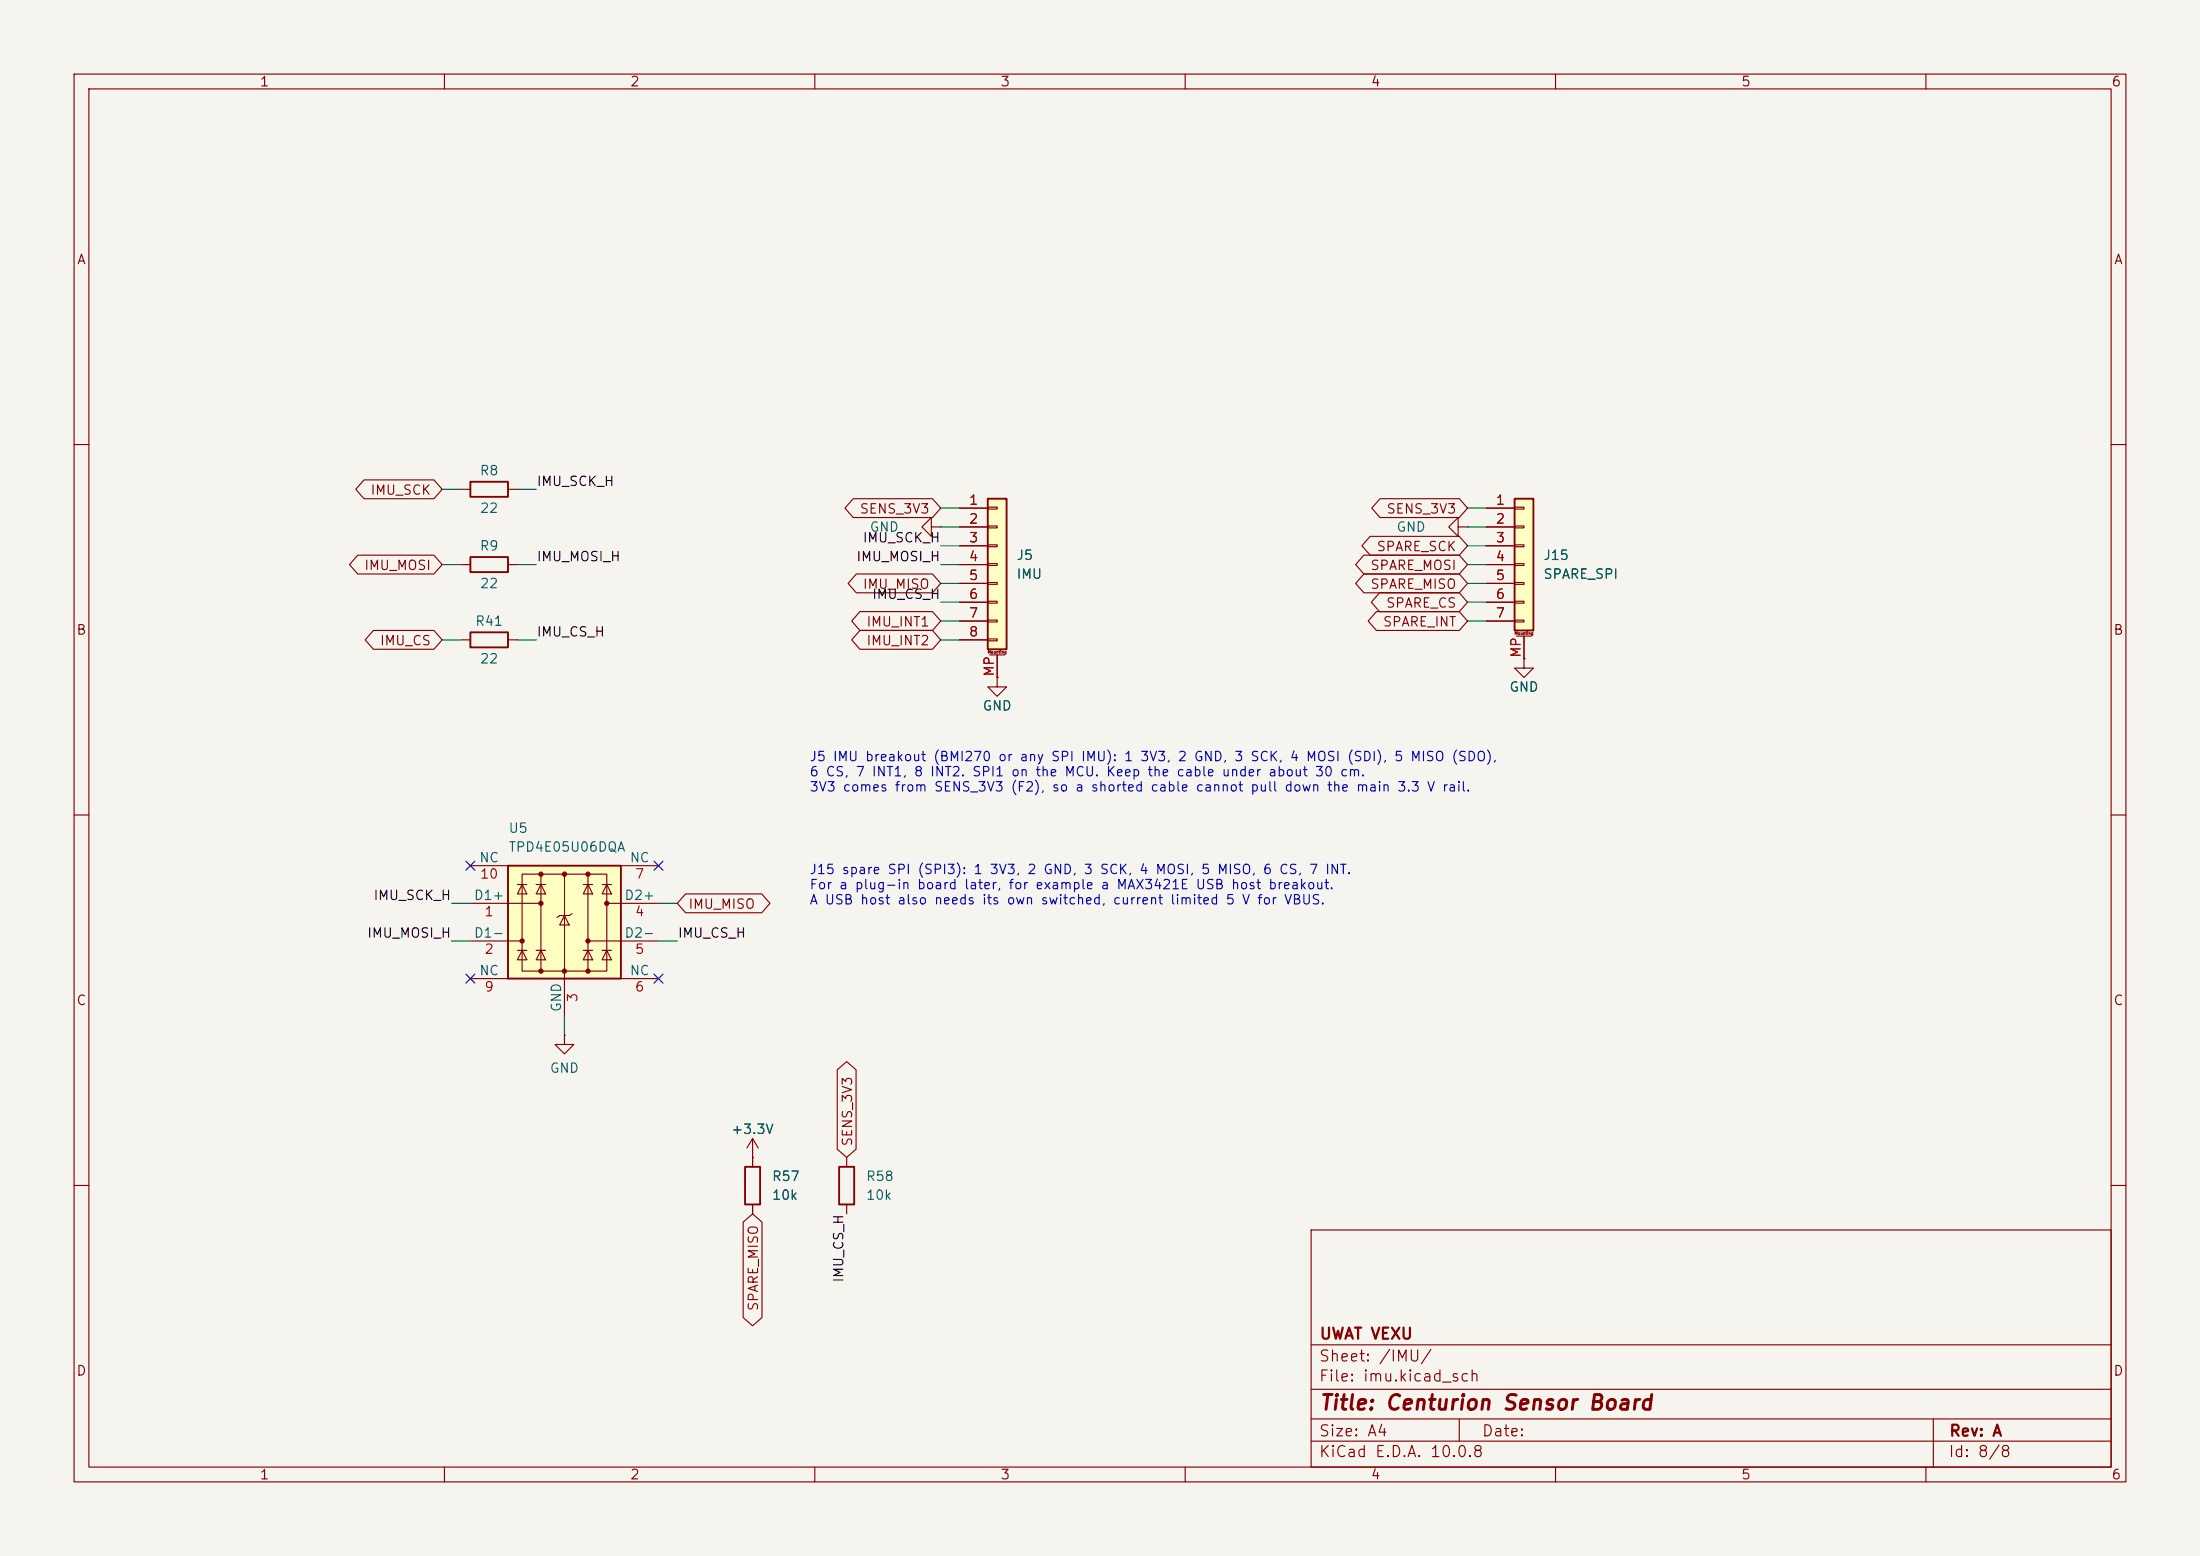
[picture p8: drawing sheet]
(kicad_sch
 (version 20260306)
 (generator "eeschema")
 (generator_version "10.0")
 (paper "A4")
 (title_block
  (title "Centurion Sensor Board")
  (rev "A")
  (company "UWAT VEXU"))
 (lib_symbols
  (symbol "Device:R"
  (pin_numbers (hide yes))
  (pin_names
   (offset 0))
  (exclude_from_sim no)
  (in_bom yes)
  (on_board yes)
  (in_pos_files yes)
  (duplicate_pin_numbers_are_jumpers no)
  (property "Reference" "R" (at 2.032 0 90) (show_name no) (do_not_autoplace no) (effects (font (size 1.27 1.27))))
  (property "Value" "R" (at 0 0 90) (show_name no) (do_not_autoplace no) (effects (font (size 1.27 1.27))))
  (property "Footprint" "" (at -1.778 0 90) (show_name no) (do_not_autoplace no) (hide yes) (effects (font (size 1.27 1.27))))
  (property "Datasheet" "" (at 0 0 0) (show_name no) (do_not_autoplace no) (hide yes) (effects (font (size 1.27 1.27))))
  (property "Description" "Resistor" (at 0 0 0) (show_name no) (do_not_autoplace no) (hide yes) (effects (font (size 1.27 1.27))))
  (symbol "R_0_1"
   (rectangle (start -1.016 -2.54) (end 1.016 2.54) (stroke (width 0.254) (type default)) (fill (type none))))
  (symbol "R_1_1"
   (pin passive line (at 0 3.81 270) (length 1.27) (name "" (effects (font (size 1.27 1.27)))) (number "1" (effects (font (size 1.27 1.27)))))
   (pin passive line (at 0 -3.81 90) (length 1.27) (name "" (effects (font (size 1.27 1.27)))) (number "2" (effects (font (size 1.27 1.27))))))
  (embedded_fonts no))
  (symbol "Power_Protection:TPD4E05U06DQA"
  (pin_names
   (offset 0))
  (exclude_from_sim no)
  (in_bom yes)
  (on_board yes)
  (in_pos_files yes)
  (duplicate_pin_numbers_are_jumpers no)
  (property "Reference" "U" (at -0.635 8.89 0) (show_name no) (do_not_autoplace no) (effects (font (size 1.27 1.27))))
  (property "Value" "TPD4E05U06DQA" (at 8.89 -10.16 0) (show_name no) (do_not_autoplace no) (effects (font (size 1.27 1.27))))
  (property "Footprint" "Package_SON:USON-10_2.5x1.0mm_P0.5mm" (at -24.13 -10.16 0) (show_name no) (do_not_autoplace no) (hide yes) (effects (font (size 1.27 1.27))))
  (property "Datasheet" "https://www.ti.com/lit/ds/symlink/tpd4e05u06.pdf" (at 0 0 0) (show_name no) (do_not_autoplace no) (hide yes) (effects (font (size 1.27 1.27))))
  (property "Description" "4-Channel ESD Protection for Super-Speed USB 3.0 Interface, USON-10" (at 0 0 0) (show_name no) (do_not_autoplace no) (hide yes) (effects (font (size 1.27 1.27))))
  (symbol "TPD4E05U06DQA_0_0"
   (rectangle (start -5.715 6.477) (end 5.715 -6.604) (stroke (width 0) (type default)) (fill (type none)))
   (polyline (pts (xy -3.175 -6.604) (xy -3.175 6.477)) (stroke (width 0) (type default)) (fill (type none)))
   (polyline (pts (xy 0 6.477) (xy 0 -6.604)) (stroke (width 0) (type default)) (fill (type none)))
   (polyline (pts (xy 3.175 6.477) (xy 3.175 -6.604)) (stroke (width 0) (type default)) (fill (type none))))
  (symbol "TPD4E05U06DQA_0_1"
   (polyline (pts (xy -7.747 2.54) (xy -3.175 2.54)) (stroke (width 0) (type default)) (fill (type none)))
   (rectangle (start -7.62 7.62) (end 7.62 -7.62) (stroke (width 0.254) (type default)) (fill (type background)))
   (polyline (pts (xy -7.62 -2.54) (xy -5.715 -2.54)) (stroke (width 0) (type default)) (fill (type none)))
   (circle (center -5.715 -2.54) (radius 0.2794) (stroke (width 0) (type default)) (fill (type outline)))
   (polyline (pts (xy -5.08 5.08) (xy -6.35 5.08)) (stroke (width 0) (type default)) (fill (type none)))
   (polyline (pts (xy -5.08 3.81) (xy -6.35 3.81) (xy -5.715 5.08) (xy -5.08 3.81)) (stroke (width 0) (type default)) (fill (type none)))
   (polyline (pts (xy -5.08 -3.81) (xy -6.35 -3.81)) (stroke (width 0) (type default)) (fill (type none)))
   (polyline (pts (xy -5.08 -5.08) (xy -6.35 -5.08) (xy -5.715 -3.81) (xy -5.08 -5.08)) (stroke (width 0) (type default)) (fill (type none)))
   (circle (center -3.175 6.477) (radius 0.2794) (stroke (width 0) (type default)) (fill (type outline)))
   (circle (center -3.175 2.54) (radius 0.2794) (stroke (width 0) (type default)) (fill (type outline)))
   (circle (center -3.175 -6.604) (radius 0.2794) (stroke (width 0) (type default)) (fill (type outline)))
   (polyline (pts (xy -2.54 5.08) (xy -3.81 5.08)) (stroke (width 0) (type default)) (fill (type none)))
   (polyline (pts (xy -2.54 3.81) (xy -3.81 3.81) (xy -3.175 5.08) (xy -2.54 3.81)) (stroke (width 0) (type default)) (fill (type none)))
   (polyline (pts (xy -2.54 -3.81) (xy -3.81 -3.81)) (stroke (width 0) (type default)) (fill (type none)))
   (polyline (pts (xy -2.54 -5.08) (xy -3.81 -5.08) (xy -3.175 -3.81) (xy -2.54 -5.08)) (stroke (width 0) (type default)) (fill (type none)))
   (polyline (pts (xy -0.635 0.889) (xy -1.016 0.635)) (stroke (width 0) (type default)) (fill (type none)))
   (circle (center 0 6.477) (radius 0.2794) (stroke (width 0) (type default)) (fill (type outline)))
   (polyline (pts (xy 0 -6.604) (xy 0 -7.62)) (stroke (width 0) (type default)) (fill (type none)))
   (circle (center 0 -6.604) (radius 0.2794) (stroke (width 0) (type default)) (fill (type outline)))
   (polyline (pts (xy 0.635 0.889) (xy -0.635 0.889)) (stroke (width 0) (type default)) (fill (type none)))
   (polyline (pts (xy 0.635 0.889) (xy 1.016 1.143)) (stroke (width 0) (type default)) (fill (type none)))
   (polyline (pts (xy 0.635 -0.381) (xy -0.635 -0.381) (xy 0 0.889) (xy 0.635 -0.381)) (stroke (width 0) (type default)) (fill (type none)))
   (circle (center 3.175 6.477) (radius 0.2794) (stroke (width 0) (type default)) (fill (type outline)))
   (circle (center 3.175 -2.54) (radius 0.2794) (stroke (width 0) (type default)) (fill (type outline)))
   (circle (center 3.175 -6.604) (radius 0.2794) (stroke (width 0) (type default)) (fill (type outline)))
   (polyline (pts (xy 3.81 5.08) (xy 2.54 5.08)) (stroke (width 0) (type default)) (fill (type none)))
   (polyline (pts (xy 3.81 3.81) (xy 2.54 3.81) (xy 3.175 5.08) (xy 3.81 3.81)) (stroke (width 0) (type default)) (fill (type none)))
   (polyline (pts (xy 3.81 -3.81) (xy 2.54 -3.81)) (stroke (width 0) (type default)) (fill (type none)))
   (polyline (pts (xy 3.81 -5.08) (xy 2.54 -5.08) (xy 3.175 -3.81) (xy 3.81 -5.08)) (stroke (width 0) (type default)) (fill (type none)))
   (circle (center 5.715 2.54) (radius 0.2794) (stroke (width 0) (type default)) (fill (type outline)))
   (polyline (pts (xy 6.35 5.08) (xy 5.08 5.08)) (stroke (width 0) (type default)) (fill (type none)))
   (polyline (pts (xy 6.35 3.81) (xy 5.08 3.81) (xy 5.715 5.08) (xy 6.35 3.81)) (stroke (width 0) (type default)) (fill (type none)))
   (polyline (pts (xy 6.35 -3.81) (xy 5.08 -3.81)) (stroke (width 0) (type default)) (fill (type none)))
   (polyline (pts (xy 6.35 -5.08) (xy 5.08 -5.08) (xy 5.715 -3.81) (xy 6.35 -5.08)) (stroke (width 0) (type default)) (fill (type none)))
   (polyline (pts (xy 7.62 2.54) (xy 5.715 2.54)) (stroke (width 0) (type default)) (fill (type none)))
   (polyline (pts (xy 7.62 -2.54) (xy 3.175 -2.54)) (stroke (width 0) (type default)) (fill (type none))))
  (symbol "TPD4E05U06DQA_1_1"
   (pin passive line (at -12.7 2.54 0) (length 5.08) (name "D1+" (effects (font (size 1.27 1.27)))) (number "1" (effects (font (size 1.27 1.27)))))
   (pin passive line (at -12.7 -2.54 0) (length 5.08) (name "D1-" (effects (font (size 1.27 1.27)))) (number "2" (effects (font (size 1.27 1.27)))))
   (pin power_in line (at 0 -12.7 90) (length 5.08) (name "GND" (effects (font (size 1.27 1.27)))) (number "3" (effects (font (size 1.27 1.27)))))
   (pin passive line (at 12.7 2.54 180) (length 5.08) (name "D2+" (effects (font (size 1.27 1.27)))) (number "4" (effects (font (size 1.27 1.27)))))
   (pin passive line (at 12.7 -2.54 180) (length 5.08) (name "D2-" (effects (font (size 1.27 1.27)))) (number "5" (effects (font (size 1.27 1.27)))))
   (pin free line (at 12.7 -7.62 180) (length 5.08) (name "NC" (effects (font (size 1.27 1.27)))) (number "6" (effects (font (size 1.27 1.27)))))
   (pin free line (at 12.7 7.62 180) (length 5.08) (name "NC" (effects (font (size 1.27 1.27)))) (number "7" (effects (font (size 1.27 1.27)))))
   (pin passive line (at 0 -12.7 90) (length 5.08) (hide yes) (name "GND" (effects (font (size 1.27 1.27)))) (number "8" (effects (font (size 1.27 1.27)))))
   (pin free line (at -12.7 -7.62 0) (length 5.08) (name "NC" (effects (font (size 1.27 1.27)))) (number "9" (effects (font (size 1.27 1.27)))))
   (pin free line (at -12.7 7.62 0) (length 5.08) (name "NC" (effects (font (size 1.27 1.27)))) (number "10" (effects (font (size 1.27 1.27))))))
  (embedded_fonts no))
  (symbol "power:GND"
  (power global)
  (pin_numbers (hide yes))
  (pin_names
   (offset 0) (hide yes))
  (exclude_from_sim no)
  (in_bom yes)
  (on_board yes)
  (in_pos_files yes)
  (duplicate_pin_numbers_are_jumpers no)
  (property "Reference" "#PWR" (at 0 -6.35 0) (show_name no) (do_not_autoplace no) (hide yes) (effects (font (size 1.27 1.27))))
  (property "Value" "GND" (at 0 -3.81 0) (show_name no) (do_not_autoplace no) (effects (font (size 1.27 1.27))))
  (property "Footprint" "" (at 0 0 0) (show_name no) (do_not_autoplace no) (hide yes) (effects (font (size 1.27 1.27))))
  (property "Datasheet" "" (at 0 0 0) (show_name no) (do_not_autoplace no) (hide yes) (effects (font (size 1.27 1.27))))
  (property "Description" "Power symbol creates a global label with name \"GND\" , ground" (at 0 0 0) (show_name no) (do_not_autoplace no) (hide yes) (effects (font (size 1.27 1.27))))
  (symbol "GND_0_1"
   (polyline (pts (xy 0 0) (xy 0 -1.27) (xy 1.27 -1.27) (xy 0 -2.54) (xy -1.27 -1.27) (xy 0 -1.27)) (stroke (width 0) (type default)) (fill (type none))))
  (symbol "GND_1_1"
   (pin power_in line (at 0 0 270) (length 0) (name "" (effects (font (size 1.27 1.27)))) (number "1" (effects (font (size 1.27 1.27))))))
  (embedded_fonts no))
  (symbol "Connector_Generic:Conn_01x08"
  (pin_names
   (offset 1.016) (hide yes))
  (exclude_from_sim no)
  (in_bom yes)
  (on_board yes)
  (in_pos_files yes)
  (duplicate_pin_numbers_are_jumpers no)
  (property "Reference" "J" (at 0 10.16 0) (show_name no) (do_not_autoplace no) (effects (font (size 1.27 1.27))))
  (property "Value" "Conn_01x08" (at 0 -12.7 0) (show_name no) (do_not_autoplace no) (effects (font (size 1.27 1.27))))
  (property "Footprint" "" (at 0 0 0) (show_name no) (do_not_autoplace no) (hide yes) (effects (font (size 1.27 1.27))))
  (property "Datasheet" "" (at 0 0 0) (show_name no) (do_not_autoplace no) (hide yes) (effects (font (size 1.27 1.27))))
  (property "Description" "Generic connector, single row, 01x08, script generated (kicad-library-utils/schlib/autogen/connector/)" (at 0 0 0) (show_name no) (do_not_autoplace no) (hide yes) (effects (font (size 1.27 1.27))))
  (symbol "Conn_01x08_1_1"
   (rectangle (start -1.27 8.89) (end 1.27 -11.43) (stroke (width 0.254) (type default)) (fill (type background)))
   (rectangle (start -1.27 7.747) (end 0 7.493) (stroke (width 0.1524) (type default)) (fill (type none)))
   (rectangle (start -1.27 5.207) (end 0 4.953) (stroke (width 0.1524) (type default)) (fill (type none)))
   (rectangle (start -1.27 2.667) (end 0 2.413) (stroke (width 0.1524) (type default)) (fill (type none)))
   (rectangle (start -1.27 0.127) (end 0 -0.127) (stroke (width 0.1524) (type default)) (fill (type none)))
   (rectangle (start -1.27 -2.413) (end 0 -2.667) (stroke (width 0.1524) (type default)) (fill (type none)))
   (rectangle (start -1.27 -4.953) (end 0 -5.207) (stroke (width 0.1524) (type default)) (fill (type none)))
   (rectangle (start -1.27 -7.493) (end 0 -7.747) (stroke (width 0.1524) (type default)) (fill (type none)))
   (rectangle (start -1.27 -10.033) (end 0 -10.287) (stroke (width 0.1524) (type default)) (fill (type none)))
   (pin passive line (at -5.08 7.62 0) (length 3.81) (name "Pin_1" (effects (font (size 1.27 1.27)))) (number "1" (effects (font (size 1.27 1.27)))))
   (pin passive line (at -5.08 5.08 0) (length 3.81) (name "Pin_2" (effects (font (size 1.27 1.27)))) (number "2" (effects (font (size 1.27 1.27)))))
   (pin passive line (at -5.08 2.54 0) (length 3.81) (name "Pin_3" (effects (font (size 1.27 1.27)))) (number "3" (effects (font (size 1.27 1.27)))))
   (pin passive line (at -5.08 0 0) (length 3.81) (name "Pin_4" (effects (font (size 1.27 1.27)))) (number "4" (effects (font (size 1.27 1.27)))))
   (pin passive line (at -5.08 -2.54 0) (length 3.81) (name "Pin_5" (effects (font (size 1.27 1.27)))) (number "5" (effects (font (size 1.27 1.27)))))
   (pin passive line (at -5.08 -5.08 0) (length 3.81) (name "Pin_6" (effects (font (size 1.27 1.27)))) (number "6" (effects (font (size 1.27 1.27)))))
   (pin passive line (at -5.08 -7.62 0) (length 3.81) (name "Pin_7" (effects (font (size 1.27 1.27)))) (number "7" (effects (font (size 1.27 1.27)))))
   (pin passive line (at -5.08 -10.16 0) (length 3.81) (name "Pin_8" (effects (font (size 1.27 1.27)))) (number "8" (effects (font (size 1.27 1.27))))))
  (embedded_fonts no))
  (symbol "Connector_Generic:Conn_01x07"
  (pin_names
   (offset 1.016) (hide yes))
  (exclude_from_sim no)
  (in_bom yes)
  (on_board yes)
  (in_pos_files yes)
  (duplicate_pin_numbers_are_jumpers no)
  (property "Reference" "J" (at 0 10.16 0) (show_name no) (do_not_autoplace no) (effects (font (size 1.27 1.27))))
  (property "Value" "Conn_01x07" (at 0 -10.16 0) (show_name no) (do_not_autoplace no) (effects (font (size 1.27 1.27))))
  (property "Footprint" "" (at 0 0 0) (show_name no) (do_not_autoplace no) (hide yes) (effects (font (size 1.27 1.27))))
  (property "Datasheet" "" (at 0 0 0) (show_name no) (do_not_autoplace no) (hide yes) (effects (font (size 1.27 1.27))))
  (property "Description" "Generic connector, single row, 01x07, script generated (kicad-library-utils/schlib/autogen/connector/)" (at 0 0 0) (show_name no) (do_not_autoplace no) (hide yes) (effects (font (size 1.27 1.27))))
  (symbol "Conn_01x07_1_1"
   (rectangle (start -1.27 8.89) (end 1.27 -8.89) (stroke (width 0.254) (type default)) (fill (type background)))
   (rectangle (start -1.27 7.747) (end 0 7.493) (stroke (width 0.1524) (type default)) (fill (type none)))
   (rectangle (start -1.27 5.207) (end 0 4.953) (stroke (width 0.1524) (type default)) (fill (type none)))
   (rectangle (start -1.27 2.667) (end 0 2.413) (stroke (width 0.1524) (type default)) (fill (type none)))
   (rectangle (start -1.27 0.127) (end 0 -0.127) (stroke (width 0.1524) (type default)) (fill (type none)))
   (rectangle (start -1.27 -2.413) (end 0 -2.667) (stroke (width 0.1524) (type default)) (fill (type none)))
   (rectangle (start -1.27 -4.953) (end 0 -5.207) (stroke (width 0.1524) (type default)) (fill (type none)))
   (rectangle (start -1.27 -7.493) (end 0 -7.747) (stroke (width 0.1524) (type default)) (fill (type none)))
   (pin passive line (at -5.08 7.62 0) (length 3.81) (name "Pin_1" (effects (font (size 1.27 1.27)))) (number "1" (effects (font (size 1.27 1.27)))))
   (pin passive line (at -5.08 5.08 0) (length 3.81) (name "Pin_2" (effects (font (size 1.27 1.27)))) (number "2" (effects (font (size 1.27 1.27)))))
   (pin passive line (at -5.08 2.54 0) (length 3.81) (name "Pin_3" (effects (font (size 1.27 1.27)))) (number "3" (effects (font (size 1.27 1.27)))))
   (pin passive line (at -5.08 0 0) (length 3.81) (name "Pin_4" (effects (font (size 1.27 1.27)))) (number "4" (effects (font (size 1.27 1.27)))))
   (pin passive line (at -5.08 -2.54 0) (length 3.81) (name "Pin_5" (effects (font (size 1.27 1.27)))) (number "5" (effects (font (size 1.27 1.27)))))
   (pin passive line (at -5.08 -5.08 0) (length 3.81) (name "Pin_6" (effects (font (size 1.27 1.27)))) (number "6" (effects (font (size 1.27 1.27)))))
   (pin passive line (at -5.08 -7.62 0) (length 3.81) (name "Pin_7" (effects (font (size 1.27 1.27)))) (number "7" (effects (font (size 1.27 1.27))))))
  (embedded_fonts no))
  (symbol "Connector_Generic_MountingPin:Conn_01x08_MountingPin"
  (pin_names
   (offset 1.016) (hide yes))
  (exclude_from_sim no)
  (in_bom yes)
  (on_board yes)
  (in_pos_files yes)
  (duplicate_pin_numbers_are_jumpers no)
  (property "Reference" "J" (at 0 10.16 0) (show_name no) (do_not_autoplace no) (effects (font (size 1.27 1.27))))
  (property "Value" "Conn_01x08_MountingPin" (at 1.27 -12.7 0) (show_name no) (do_not_autoplace no) (effects (font (size 1.27 1.27)) (justify left)))
  (property "Footprint" "" (at 0 0 0) (show_name no) (do_not_autoplace no) (hide yes) (effects (font (size 1.27 1.27))))
  (property "Datasheet" "" (at 0 0 0) (show_name no) (do_not_autoplace no) (hide yes) (effects (font (size 1.27 1.27))))
  (property "Description" "Generic connectable mounting pin connector, single row, 01x08, script generated (kicad-library-utils/schlib/autogen/connector/)" (at 0 0 0) (show_name no) (do_not_autoplace no) (hide yes) (effects (font (size 1.27 1.27))))
  (symbol "Conn_01x08_MountingPin_1_1"
   (rectangle (start -1.27 8.89) (end 1.27 -11.43) (stroke (width 0.254) (type default)) (fill (type background)))
   (rectangle (start -1.27 7.747) (end 0 7.493) (stroke (width 0.1524) (type default)) (fill (type none)))
   (rectangle (start -1.27 5.207) (end 0 4.953) (stroke (width 0.1524) (type default)) (fill (type none)))
   (rectangle (start -1.27 2.667) (end 0 2.413) (stroke (width 0.1524) (type default)) (fill (type none)))
   (rectangle (start -1.27 0.127) (end 0 -0.127) (stroke (width 0.1524) (type default)) (fill (type none)))
   (rectangle (start -1.27 -2.413) (end 0 -2.667) (stroke (width 0.1524) (type default)) (fill (type none)))
   (rectangle (start -1.27 -4.953) (end 0 -5.207) (stroke (width 0.1524) (type default)) (fill (type none)))
   (rectangle (start -1.27 -7.493) (end 0 -7.747) (stroke (width 0.1524) (type default)) (fill (type none)))
   (rectangle (start -1.27 -10.033) (end 0 -10.287) (stroke (width 0.1524) (type default)) (fill (type none)))
   (polyline (pts (xy -1.016 -12.192) (xy 1.016 -12.192)) (stroke (width 0.1524) (type default)) (fill (type none)))
   (text "Mounting" (at 0 -11.811 0) (effects (font (size 0.381 0.381))))
   (pin passive line (at -5.08 7.62 0) (length 3.81) (name "Pin_1" (effects (font (size 1.27 1.27)))) (number "1" (effects (font (size 1.27 1.27)))))
   (pin passive line (at -5.08 5.08 0) (length 3.81) (name "Pin_2" (effects (font (size 1.27 1.27)))) (number "2" (effects (font (size 1.27 1.27)))))
   (pin passive line (at -5.08 2.54 0) (length 3.81) (name "Pin_3" (effects (font (size 1.27 1.27)))) (number "3" (effects (font (size 1.27 1.27)))))
   (pin passive line (at -5.08 0 0) (length 3.81) (name "Pin_4" (effects (font (size 1.27 1.27)))) (number "4" (effects (font (size 1.27 1.27)))))
   (pin passive line (at -5.08 -2.54 0) (length 3.81) (name "Pin_5" (effects (font (size 1.27 1.27)))) (number "5" (effects (font (size 1.27 1.27)))))
   (pin passive line (at -5.08 -5.08 0) (length 3.81) (name "Pin_6" (effects (font (size 1.27 1.27)))) (number "6" (effects (font (size 1.27 1.27)))))
   (pin passive line (at -5.08 -7.62 0) (length 3.81) (name "Pin_7" (effects (font (size 1.27 1.27)))) (number "7" (effects (font (size 1.27 1.27)))))
   (pin passive line (at -5.08 -10.16 0) (length 3.81) (name "Pin_8" (effects (font (size 1.27 1.27)))) (number "8" (effects (font (size 1.27 1.27)))))
   (pin passive line (at 0 -15.24 90) (length 3.048) (name "MountPin" (effects (font (size 1.27 1.27)))) (number "MP" (effects (font (size 1.27 1.27))))))
  (embedded_fonts no))
  (symbol "Connector_Generic_MountingPin:Conn_01x07_MountingPin"
  (pin_names
   (offset 1.016) (hide yes))
  (exclude_from_sim no)
  (in_bom yes)
  (on_board yes)
  (in_pos_files yes)
  (duplicate_pin_numbers_are_jumpers no)
  (property "Reference" "J" (at 0 10.16 0) (show_name no) (do_not_autoplace no) (effects (font (size 1.27 1.27))))
  (property "Value" "Conn_01x07_MountingPin" (at 1.27 -10.16 0) (show_name no) (do_not_autoplace no) (effects (font (size 1.27 1.27)) (justify left)))
  (property "Footprint" "" (at 0 0 0) (show_name no) (do_not_autoplace no) (hide yes) (effects (font (size 1.27 1.27))))
  (property "Datasheet" "" (at 0 0 0) (show_name no) (do_not_autoplace no) (hide yes) (effects (font (size 1.27 1.27))))
  (property "Description" "Generic connectable mounting pin connector, single row, 01x07, script generated (kicad-library-utils/schlib/autogen/connector/)" (at 0 0 0) (show_name no) (do_not_autoplace no) (hide yes) (effects (font (size 1.27 1.27))))
  (symbol "Conn_01x07_MountingPin_1_1"
   (rectangle (start -1.27 8.89) (end 1.27 -8.89) (stroke (width 0.254) (type default)) (fill (type background)))
   (rectangle (start -1.27 7.747) (end 0 7.493) (stroke (width 0.1524) (type default)) (fill (type none)))
   (rectangle (start -1.27 5.207) (end 0 4.953) (stroke (width 0.1524) (type default)) (fill (type none)))
   (rectangle (start -1.27 2.667) (end 0 2.413) (stroke (width 0.1524) (type default)) (fill (type none)))
   (rectangle (start -1.27 0.127) (end 0 -0.127) (stroke (width 0.1524) (type default)) (fill (type none)))
   (rectangle (start -1.27 -2.413) (end 0 -2.667) (stroke (width 0.1524) (type default)) (fill (type none)))
   (rectangle (start -1.27 -4.953) (end 0 -5.207) (stroke (width 0.1524) (type default)) (fill (type none)))
   (rectangle (start -1.27 -7.493) (end 0 -7.747) (stroke (width 0.1524) (type default)) (fill (type none)))
   (polyline (pts (xy -1.016 -9.652) (xy 1.016 -9.652)) (stroke (width 0.1524) (type default)) (fill (type none)))
   (text "Mounting" (at 0 -9.271 0) (effects (font (size 0.381 0.381))))
   (pin passive line (at -5.08 7.62 0) (length 3.81) (name "Pin_1" (effects (font (size 1.27 1.27)))) (number "1" (effects (font (size 1.27 1.27)))))
   (pin passive line (at -5.08 5.08 0) (length 3.81) (name "Pin_2" (effects (font (size 1.27 1.27)))) (number "2" (effects (font (size 1.27 1.27)))))
   (pin passive line (at -5.08 2.54 0) (length 3.81) (name "Pin_3" (effects (font (size 1.27 1.27)))) (number "3" (effects (font (size 1.27 1.27)))))
   (pin passive line (at -5.08 0 0) (length 3.81) (name "Pin_4" (effects (font (size 1.27 1.27)))) (number "4" (effects (font (size 1.27 1.27)))))
   (pin passive line (at -5.08 -2.54 0) (length 3.81) (name "Pin_5" (effects (font (size 1.27 1.27)))) (number "5" (effects (font (size 1.27 1.27)))))
   (pin passive line (at -5.08 -5.08 0) (length 3.81) (name "Pin_6" (effects (font (size 1.27 1.27)))) (number "6" (effects (font (size 1.27 1.27)))))
   (pin passive line (at -5.08 -7.62 0) (length 3.81) (name "Pin_7" (effects (font (size 1.27 1.27)))) (number "7" (effects (font (size 1.27 1.27)))))
   (pin passive line (at 0 -12.7 90) (length 3.048) (name "MountPin" (effects (font (size 1.27 1.27)))) (number "MP" (effects (font (size 1.27 1.27))))))
  (embedded_fonts no))
  (symbol "power:+3.3V"
   (power global)
   (pin_numbers (hide yes))
   (pin_names
    (offset 0) (hide yes)) (exclude_from_sim no) (in_bom yes) (on_board yes)
   (in_pos_files yes)
   (duplicate_pin_numbers_are_jumpers no)
   (property "Reference" "#PWR" (at 0 -3.81 0) (show_name no) (do_not_autoplace no) (hide yes) (effects (font (size 1.27 1.27))))
   (property "Value" "+3.3V" (at 0 3.556 0) (show_name no) (do_not_autoplace no) (effects (font (size 1.27 1.27))))
   (property "Footprint" "" (at 0 0 0) (show_name no) (do_not_autoplace no) (hide yes) (effects (font (size 1.27 1.27))))
   (property "Datasheet" "" (at 0 0 0) (show_name no) (do_not_autoplace no) (hide yes) (effects (font (size 1.27 1.27))))
   (property "Description" "Power symbol creates a global label with name \"+3.3V\"" (at 0 0 0) (show_name no) (do_not_autoplace no) (hide yes) (effects (font (size 1.27 1.27))))
   (symbol "+3.3V_0_1"
    (polyline (pts (xy -0.762 1.27) (xy 0 2.54)) (stroke (width 0) (type default)) (fill (type none)))
    (polyline (pts (xy 0 2.54) (xy 0.762 1.27)) (stroke (width 0) (type default)) (fill (type none)))
    (polyline (pts (xy 0 0) (xy 0 2.54)) (stroke (width 0) (type default)) (fill (type none))))
   (symbol "+3.3V_1_1"
    (pin power_in line (at 0 0 90) (length 0) (name "" (effects (font (size 1.27 1.27)))) (number "1" (effects (font (size 1.27 1.27))))))
   (embedded_fonts no)))
 
 
 
 
 
 
 
 
 
 
 
 
 
 
 
 
 
 
 
 
 
 
 
 
 
 
 
 
 
 
 
 
 
 
 
 
 
 
 
 
 
 
 
 
 
 
 
 
 
 
 
 
 
 
 
 
 
 
 
 
 
 
 
 
 
 
 
 
 
 
 
 
 
 
 
 
 
 
 
 
 
 
 

 (symbol (lib_id "Device:R") (at 66.04 66.04 90) (unit 1) (body_style 1) (exclude_from_sim no) (in_bom yes) (on_board yes) (in_pos_files yes) (dnp no) (property "Reference" "R8" (at 66.04 63.5 90) (effects (font (size 1.27 1.27)))) (property "Value" "22" (at 66.04 68.58 90) (effects (font (size 1.27 1.27)))) (property "Footprint" "Resistor_SMD:R_0805_2012Metric" (at 66.04 66.04 0) (effects (font (size 1.27 1.27)) (hide yes))) (property "Datasheet" "" (at 66.04 66.04 0) (effects (font (size 1.27 1.27)) (hide yes))) (property "Description" "" (at 66.04 66.04 0) (effects (font (size 1.27 1.27)) (hide yes))) (property "MPN" "RC0805FR-0722RL" (at 66.04 66.04 0) (effects (font (size 1.27 1.27)) (hide yes))) (property "Manufacturer" "Yageo" (at 66.04 66.04 0) (effects (font (size 1.27 1.27)) (hide yes))) (pin "1") (pin "2"))
 (wire (pts (xy 62.23 66.04) (xy 59.69 66.04)) (stroke (width 0) (type default)))
 (global_label "IMU_SCK" (shape bidirectional) (at 59.69 66.04 180) (fields_autoplaced yes) (effects (font (size 1.27 1.27)) (justify right)) (property "Intersheetrefs" "${INTERSHEET_REFS}" (at 59.69 66.04 0) (hide yes) (effects (font (size 1.27 1.27)) (justify right))))
 (wire (pts (xy 69.85 66.04) (xy 72.39 66.04)) (stroke (width 0) (type default)))
 (label "IMU_SCK_H" (at 72.39 66.04 0) (effects (font (size 1.27 1.27)) (justify left bottom)))
 (symbol (lib_id "Device:R") (at 66.04 76.2 90) (unit 1) (body_style 1) (exclude_from_sim no) (in_bom yes) (on_board yes) (in_pos_files yes) (dnp no) (property "Reference" "R9" (at 66.04 73.66 90) (effects (font (size 1.27 1.27)))) (property "Value" "22" (at 66.04 78.74 90) (effects (font (size 1.27 1.27)))) (property "Footprint" "Resistor_SMD:R_0805_2012Metric" (at 66.04 76.2 0) (effects (font (size 1.27 1.27)) (hide yes))) (property "Datasheet" "" (at 66.04 76.2 0) (effects (font (size 1.27 1.27)) (hide yes))) (property "Description" "" (at 66.04 76.2 0) (effects (font (size 1.27 1.27)) (hide yes))) (property "MPN" "RC0805FR-0722RL" (at 66.04 76.2 0) (effects (font (size 1.27 1.27)) (hide yes))) (property "Manufacturer" "Yageo" (at 66.04 76.2 0) (effects (font (size 1.27 1.27)) (hide yes))) (pin "1") (pin "2"))
 (wire (pts (xy 62.23 76.2) (xy 59.69 76.2)) (stroke (width 0) (type default)))
 (global_label "IMU_MOSI" (shape bidirectional) (at 59.69 76.2 180) (fields_autoplaced yes) (effects (font (size 1.27 1.27)) (justify right)) (property "Intersheetrefs" "${INTERSHEET_REFS}" (at 59.69 76.2 0) (hide yes) (effects (font (size 1.27 1.27)) (justify right))))
 (wire (pts (xy 69.85 76.2) (xy 72.39 76.2)) (stroke (width 0) (type default)))
 (label "IMU_MOSI_H" (at 72.39 76.2 0) (effects (font (size 1.27 1.27)) (justify left bottom)))
 (symbol (lib_id "Device:R") (at 66.04 86.36 90) (unit 1) (body_style 1) (exclude_from_sim no) (in_bom yes) (on_board yes) (in_pos_files yes) (dnp no) (property "Reference" "R41" (at 66.04 83.82 90) (effects (font (size 1.27 1.27)))) (property "Value" "22" (at 66.04 88.9 90) (effects (font (size 1.27 1.27)))) (property "Footprint" "Resistor_SMD:R_0805_2012Metric" (at 66.04 86.36 0) (effects (font (size 1.27 1.27)) (hide yes))) (property "Datasheet" "" (at 66.04 86.36 0) (effects (font (size 1.27 1.27)) (hide yes))) (property "Description" "" (at 66.04 86.36 0) (effects (font (size 1.27 1.27)) (hide yes))) (property "MPN" "RC0805FR-0722RL" (at 66.04 86.36 0) (effects (font (size 1.27 1.27)) (hide yes))) (property "Manufacturer" "Yageo" (at 66.04 86.36 0) (effects (font (size 1.27 1.27)) (hide yes))) (pin "1") (pin "2"))
 (wire (pts (xy 62.23 86.36) (xy 59.69 86.36)) (stroke (width 0) (type default)))
 (global_label "IMU_CS" (shape bidirectional) (at 59.69 86.36 180) (fields_autoplaced yes) (effects (font (size 1.27 1.27)) (justify right)) (property "Intersheetrefs" "${INTERSHEET_REFS}" (at 59.69 86.36 0) (hide yes) (effects (font (size 1.27 1.27)) (justify right))))
 (wire (pts (xy 69.85 86.36) (xy 72.39 86.36)) (stroke (width 0) (type default)))
 (label "IMU_CS_H" (at 72.39 86.36 0) (effects (font (size 1.27 1.27)) (justify left bottom)))
 (symbol (lib_id "Power_Protection:TPD4E05U06DQA") (at 76.2 124.46 0) (unit 1) (body_style 1) (exclude_from_sim no) (in_bom yes) (on_board yes) (in_pos_files yes) (dnp no) (property "Reference" "U5" (at 68.58 111.76 0) (effects (font (size 1.27 1.27)) (justify left))) (property "Value" "TPD4E05U06DQA" (at 68.58 114.3 0) (effects (font (size 1.27 1.27)) (justify left))) (property "Footprint" "centurion:TI_DQA_USON-10_2.5x1.0mm_P0.5mm" (at 76.2 124.46 0) (effects (font (size 1.27 1.27)) (hide yes))) (property "Datasheet" "" (at 76.2 124.46 0) (effects (font (size 1.27 1.27)) (hide yes))) (property "Description" "" (at 76.2 124.46 0) (effects (font (size 1.27 1.27)) (hide yes))) (property "MPN" "TPD4E05U06DQAR" (at 76.2 124.46 0) (effects (font (size 1.27 1.27)) (hide yes))) (property "Manufacturer" "Texas Instruments" (at 76.2 124.46 0) (effects (font (size 1.27 1.27)) (hide yes))) (pin "1") (pin "2") (pin "3") (pin "4") (pin "5") (pin "6") (pin "7") (pin "8") (pin "9") (pin "10"))
 (wire (pts (xy 63.5 121.92) (xy 60.96 121.92)) (stroke (width 0) (type default)))
 (label "IMU_SCK_H" (at 60.96 121.92 180) (effects (font (size 1.27 1.27)) (justify right bottom)))
 (wire (pts (xy 63.5 127) (xy 60.96 127)) (stroke (width 0) (type default)))
 (label "IMU_MOSI_H" (at 60.96 127 180) (effects (font (size 1.27 1.27)) (justify right bottom)))
 (wire (pts (xy 76.2 137.16) (xy 76.2 139.7)) (stroke (width 0) (type default)))
 (wire (pts (xy 88.9 121.92) (xy 91.44 121.92)) (stroke (width 0) (type default)))
 (global_label "IMU_MISO" (shape bidirectional) (at 91.44 121.92 0) (fields_autoplaced yes) (effects (font (size 1.27 1.27)) (justify left)) (property "Intersheetrefs" "${INTERSHEET_REFS}" (at 91.44 121.92 0) (hide yes) (effects (font (size 1.27 1.27)) (justify left))))
 (wire (pts (xy 88.9 127) (xy 91.44 127)) (stroke (width 0) (type default)))
 (label "IMU_CS_H" (at 91.44 127 0) (effects (font (size 1.27 1.27)) (justify left bottom)))
 (no_connect (at 88.9 132.08))
 (no_connect (at 88.9 116.84))
 (no_connect (at 63.5 132.08))
 (no_connect (at 63.5 116.84))
 (symbol (lib_id "power:GND") (at 76.2 139.7 0) (unit 1) (body_style 1) (exclude_from_sim no) (in_bom no) (on_board no) (in_pos_files no) (dnp no) (property "Reference" "#PWR134" (at 76.2 139.7 0) (effects (font (size 1.27 1.27)) (hide yes))) (property "Value" "GND" (at 76.2 144.15 0) (effects (font (size 1.27 1.27)))) (property "Footprint" "" (at 76.2 139.7 0) (effects (font (size 1.27 1.27)) (hide yes))) (property "Datasheet" "" (at 76.2 139.7 0) (effects (font (size 1.27 1.27)) (hide yes))) (property "Description" "" (at 76.2 139.7 0) (effects (font (size 1.27 1.27)) (hide yes))) (pin "1"))
 (symbol (lib_id "Connector_Generic_MountingPin:Conn_01x08_MountingPin") (at 134.62 76.2 0) (unit 1) (body_style 1) (exclude_from_sim no) (in_bom yes) (on_board yes) (in_pos_files yes) (dnp no) (property "Reference" "J5" (at 137.16 74.93 0) (effects (font (size 1.27 1.27)) (justify left))) (property "Value" "IMU" (at 137.16 77.47 0) (effects (font (size 1.27 1.27)) (justify left))) (property "Footprint" "Connector_JST:JST_GH_BM08B-GHS-TBT_1x08-1MP_P1.25mm_Vertical" (at 134.62 76.2 0) (effects (font (size 1.27 1.27)) (hide yes))) (property "Datasheet" "" (at 134.62 76.2 0) (effects (font (size 1.27 1.27)) (hide yes))) (property "Description" "" (at 134.62 76.2 0) (effects (font (size 1.27 1.27)) (hide yes))) (property "MPN" "BM08B-GHS-TBT" (at 134.62 76.2 0) (effects (font (size 1.27 1.27)) (hide yes))) (property "Manufacturer" "JST" (at 134.62 76.2 0) (effects (font (size 1.27 1.27)) (hide yes))) (property "Note" "Vertical (top entry), latching" (at 134.62 76.2 0) (effects (font (size 1.27 1.27)) (hide yes))) (pin "1") (pin "2") (pin "3") (pin "4") (pin "5") (pin "6") (pin "7") (pin "8") (pin "MP"))
 (wire (pts (xy 129.54 68.58) (xy 127 68.58)) (stroke (width 0) (type default)))
 (global_label "SENS_3V3" (shape bidirectional) (at 127 68.58 180) (fields_autoplaced yes) (effects (font (size 1.27 1.27)) (justify right)) (property "Intersheetrefs" "${INTERSHEET_REFS}" (at 127 68.58 0) (hide yes) (effects (font (size 1.27 1.27)) (justify right))))
 (wire (pts (xy 129.54 71.12) (xy 127 71.12)) (stroke (width 0) (type default)))
 (wire (pts (xy 129.54 73.66) (xy 127 73.66)) (stroke (width 0) (type default)))
 (label "IMU_SCK_H" (at 127 73.66 180) (effects (font (size 1.27 1.27)) (justify right bottom)))
 (wire (pts (xy 129.54 76.2) (xy 127 76.2)) (stroke (width 0) (type default)))
 (label "IMU_MOSI_H" (at 127 76.2 180) (effects (font (size 1.27 1.27)) (justify right bottom)))
 (wire (pts (xy 129.54 78.74) (xy 127 78.74)) (stroke (width 0) (type default)))
 (global_label "IMU_MISO" (shape bidirectional) (at 127 78.74 180) (fields_autoplaced yes) (effects (font (size 1.27 1.27)) (justify right)) (property "Intersheetrefs" "${INTERSHEET_REFS}" (at 127 78.74 0) (hide yes) (effects (font (size 1.27 1.27)) (justify right))))
 (wire (pts (xy 129.54 81.28) (xy 127 81.28)) (stroke (width 0) (type default)))
 (label "IMU_CS_H" (at 127 81.28 180) (effects (font (size 1.27 1.27)) (justify right bottom)))
 (wire (pts (xy 129.54 83.82) (xy 127 83.82)) (stroke (width 0) (type default)))
 (global_label "IMU_INT1" (shape bidirectional) (at 127 83.82 180) (fields_autoplaced yes) (effects (font (size 1.27 1.27)) (justify right)) (property "Intersheetrefs" "${INTERSHEET_REFS}" (at 127 83.82 0) (hide yes) (effects (font (size 1.27 1.27)) (justify right))))
 (wire (pts (xy 129.54 86.36) (xy 127 86.36)) (stroke (width 0) (type default)))
 (global_label "IMU_INT2" (shape bidirectional) (at 127 86.36 180) (fields_autoplaced yes) (effects (font (size 1.27 1.27)) (justify right)) (property "Intersheetrefs" "${INTERSHEET_REFS}" (at 127 86.36 0) (hide yes) (effects (font (size 1.27 1.27)) (justify right))))
 (symbol (lib_id "power:GND") (at 127 71.12 270) (unit 1) (body_style 1) (exclude_from_sim no) (in_bom no) (on_board no) (in_pos_files no) (dnp no) (property "Reference" "#PWR135" (at 127 71.12 270) (effects (font (size 1.27 1.27)) (hide yes))) (property "Value" "GND" (at 119.38 71.12 270) (effects (font (size 1.27 1.27)))) (property "Footprint" "" (at 127 71.12 0) (effects (font (size 1.27 1.27)) (hide yes))) (property "Datasheet" "" (at 127 71.12 0) (effects (font (size 1.27 1.27)) (hide yes))) (property "Description" "" (at 127 71.12 0) (effects (font (size 1.27 1.27)) (hide yes))) (pin "1"))
 (text "J5 IMU breakout (BMI270 or any SPI IMU): 1 3V3, 2 GND, 3 SCK, 4 MOSI (SDI), 5 MISO (SDO),\n6 CS, 7 INT1, 8 INT2. SPI1 on the MCU. Keep the cable under about 30 cm.\n3V3 comes from SENS_3V3 (F2), so a shorted cable cannot pull down the main 3.3 V rail." (exclude_from_sim no) (at 109.22 101.6 0) (effects (font (size 1.27 1.27)) (justify left top)))
 (symbol (lib_id "Connector_Generic_MountingPin:Conn_01x07_MountingPin") (at 205.74 76.2 0) (unit 1) (body_style 1) (exclude_from_sim no) (in_bom yes) (on_board yes) (in_pos_files yes) (dnp no) (property "Reference" "J15" (at 208.28 74.93 0) (effects (font (size 1.27 1.27)) (justify left))) (property "Value" "SPARE_SPI" (at 208.28 77.47 0) (effects (font (size 1.27 1.27)) (justify left))) (property "Footprint" "Connector_JST:JST_GH_BM07B-GHS-TBT_1x07-1MP_P1.25mm_Vertical" (at 205.74 76.2 0) (effects (font (size 1.27 1.27)) (hide yes))) (property "Datasheet" "" (at 205.74 76.2 0) (effects (font (size 1.27 1.27)) (hide yes))) (property "Description" "" (at 205.74 76.2 0) (effects (font (size 1.27 1.27)) (hide yes))) (property "MPN" "BM07B-GHS-TBT" (at 205.74 76.2 0) (effects (font (size 1.27 1.27)) (hide yes))) (property "Manufacturer" "JST" (at 205.74 76.2 0) (effects (font (size 1.27 1.27)) (hide yes))) (property "Note" "Vertical (top entry), latching" (at 205.74 76.2 0) (effects (font (size 1.27 1.27)) (hide yes))) (pin "1") (pin "2") (pin "3") (pin "4") (pin "5") (pin "6") (pin "7") (pin "MP"))
 (wire (pts (xy 200.66 68.58) (xy 198.12 68.58)) (stroke (width 0) (type default)))
 (global_label "SENS_3V3" (shape bidirectional) (at 198.12 68.58 180) (fields_autoplaced yes) (effects (font (size 1.27 1.27)) (justify right)) (property "Intersheetrefs" "${INTERSHEET_REFS}" (at 198.12 68.58 0) (hide yes) (effects (font (size 1.27 1.27)) (justify right))))
 (wire (pts (xy 200.66 71.12) (xy 198.12 71.12)) (stroke (width 0) (type default)))
 (wire (pts (xy 200.66 73.66) (xy 198.12 73.66)) (stroke (width 0) (type default)))
 (global_label "SPARE_SCK" (shape bidirectional) (at 198.12 73.66 180) (fields_autoplaced yes) (effects (font (size 1.27 1.27)) (justify right)) (property "Intersheetrefs" "${INTERSHEET_REFS}" (at 198.12 73.66 0) (hide yes) (effects (font (size 1.27 1.27)) (justify right))))
 (wire (pts (xy 200.66 76.2) (xy 198.12 76.2)) (stroke (width 0) (type default)))
 (global_label "SPARE_MOSI" (shape bidirectional) (at 198.12 76.2 180) (fields_autoplaced yes) (effects (font (size 1.27 1.27)) (justify right)) (property "Intersheetrefs" "${INTERSHEET_REFS}" (at 198.12 76.2 0) (hide yes) (effects (font (size 1.27 1.27)) (justify right))))
 (wire (pts (xy 200.66 78.74) (xy 198.12 78.74)) (stroke (width 0) (type default)))
 (global_label "SPARE_MISO" (shape bidirectional) (at 198.12 78.74 180) (fields_autoplaced yes) (effects (font (size 1.27 1.27)) (justify right)) (property "Intersheetrefs" "${INTERSHEET_REFS}" (at 198.12 78.74 0) (hide yes) (effects (font (size 1.27 1.27)) (justify right))))
 (wire (pts (xy 200.66 81.28) (xy 198.12 81.28)) (stroke (width 0) (type default)))
 (global_label "SPARE_CS" (shape bidirectional) (at 198.12 81.28 180) (fields_autoplaced yes) (effects (font (size 1.27 1.27)) (justify right)) (property "Intersheetrefs" "${INTERSHEET_REFS}" (at 198.12 81.28 0) (hide yes) (effects (font (size 1.27 1.27)) (justify right))))
 (wire (pts (xy 200.66 83.82) (xy 198.12 83.82)) (stroke (width 0) (type default)))
 (global_label "SPARE_INT" (shape bidirectional) (at 198.12 83.82 180) (fields_autoplaced yes) (effects (font (size 1.27 1.27)) (justify right)) (property "Intersheetrefs" "${INTERSHEET_REFS}" (at 198.12 83.82 0) (hide yes) (effects (font (size 1.27 1.27)) (justify right))))
 (symbol (lib_id "power:GND") (at 198.12 71.12 270) (unit 1) (body_style 1) (exclude_from_sim no) (in_bom no) (on_board no) (in_pos_files no) (dnp no) (property "Reference" "#PWR136" (at 198.12 71.12 270) (effects (font (size 1.27 1.27)) (hide yes))) (property "Value" "GND" (at 190.5 71.12 270) (effects (font (size 1.27 1.27)))) (property "Footprint" "" (at 198.12 71.12 0) (effects (font (size 1.27 1.27)) (hide yes))) (property "Datasheet" "" (at 198.12 71.12 0) (effects (font (size 1.27 1.27)) (hide yes))) (property "Description" "" (at 198.12 71.12 0) (effects (font (size 1.27 1.27)) (hide yes))) (pin "1"))
 (text "J15 spare SPI (SPI3): 1 3V3, 2 GND, 3 SCK, 4 MOSI, 5 MISO, 6 CS, 7 INT.\nFor a plug-in board later, for example a MAX3421E USB host breakout.\nA USB host also needs its own switched, current limited 5 V for VBUS." (exclude_from_sim no) (at 109.22 116.84 0) (effects (font (size 1.27 1.27)) (justify left top)))(symbol (lib_id "power:GND") (at 134.62 91.44 0) (unit 1) (body_style 1) (exclude_from_sim no) (in_bom no) (on_board yes) (in_pos_files yes) (dnp no) (property "Reference" "#PWR301" (at 134.62 91.44 0) (hide yes) (show_name no) (do_not_autoplace no) (effects (font (size 1.27 1.27)))) (property "Value" "GND" (at 134.62 95.25 0) (show_name no) (do_not_autoplace no) (effects (font (size 1.27 1.27)))) (property "Footprint" "" (at 134.62 91.44 0) (hide yes) (show_name no) (do_not_autoplace no) (effects (font (size 1.27 1.27)))) (property "Datasheet" "" (at 134.62 91.44 0) (hide yes) (show_name no) (do_not_autoplace no) (effects (font (size 1.27 1.27)))) (property "Description" "Power symbol creates a global label with name \"GND\"" (at 134.62 91.44 0) (hide yes) (show_name no) (do_not_autoplace no) (effects (font (size 1.27 1.27)))) (pin "1"))
 (symbol (lib_id "power:GND") (at 205.74 88.9 0) (unit 1) (body_style 1) (exclude_from_sim no) (in_bom no) (on_board yes) (in_pos_files yes) (dnp no) (property "Reference" "#PWR302" (at 205.74 88.9 0) (hide yes) (show_name no) (do_not_autoplace no) (effects (font (size 1.27 1.27)))) (property "Value" "GND" (at 205.74 92.71 0) (show_name no) (do_not_autoplace no) (effects (font (size 1.27 1.27)))) (property "Footprint" "" (at 205.74 88.9 0) (hide yes) (show_name no) (do_not_autoplace no) (effects (font (size 1.27 1.27)))) (property "Datasheet" "" (at 205.74 88.9 0) (hide yes) (show_name no) (do_not_autoplace no) (effects (font (size 1.27 1.27)))) (property "Description" "Power symbol creates a global label with name \"GND\"" (at 205.74 88.9 0) (hide yes) (show_name no) (do_not_autoplace no) (effects (font (size 1.27 1.27)))) (pin "1"))
 (symbol (lib_id "Device:R") (at 101.6 160.02 0) (unit 1) (body_style 1) (exclude_from_sim no) (in_bom yes) (on_board yes) (in_pos_files yes) (dnp no) (property "Reference" "R57" (at 104.14 158.75 0) (show_name no) (do_not_autoplace no) (effects (font (size 1.27 1.27)) (justify left))) (property "Value" "10k" (at 104.14 161.29 0) (show_name no) (do_not_autoplace no) (effects (font (size 1.27 1.27)) (justify left))) (property "Footprint" "Resistor_SMD:R_0805_2012Metric" (at 101.6 160.02 0) (hide yes) (show_name no) (do_not_autoplace no) (effects (font (size 1.27 1.27)))) (property "Datasheet" "" (at 101.6 160.02 0) (hide yes) (show_name no) (do_not_autoplace no) (effects (font (size 1.27 1.27)))) (property "Description" "" (at 101.6 160.02 0) (hide yes) (show_name no) (do_not_autoplace no) (effects (font (size 1.27 1.27)))) (property "MPN" "RC0805FR-0710KL" (at 101.6 160.02 0) (hide yes) (show_name no) (do_not_autoplace no) (effects (font (size 1.27 1.27)))) (property "Manufacturer" "Yageo" (at 101.6 160.02 0) (hide yes) (show_name no) (do_not_autoplace no) (effects (font (size 1.27 1.27)))) (property "Note" "SPARE_MISO pullup: no floating input when J15 is empty" (at 101.6 160.02 0) (hide yes) (show_name no) (do_not_autoplace no) (effects (font (size 1.27 1.27)))) (pin "1") (pin "2"))
 (symbol (lib_id "power:+3.3V") (at 101.6 156.21 0) (unit 1) (body_style 1) (exclude_from_sim no) (in_bom no) (on_board yes) (in_pos_files yes) (dnp no) (property "Reference" "#PWR405" (at 101.6 156.21 0) (hide yes) (show_name no) (do_not_autoplace no) (effects (font (size 1.27 1.27)))) (property "Value" "+3.3V" (at 101.6 152.4 0) (show_name no) (do_not_autoplace no) (effects (font (size 1.27 1.27)))) (property "Footprint" "" (at 101.6 156.21 0) (hide yes) (show_name no) (do_not_autoplace no) (effects (font (size 1.27 1.27)))) (property "Datasheet" "" (at 101.6 156.21 0) (hide yes) (show_name no) (do_not_autoplace no) (effects (font (size 1.27 1.27)))) (property "Description" "Power symbol creates a global label with name \"+3.3V\"" (at 101.6 156.21 0) (hide yes) (show_name no) (do_not_autoplace no) (effects (font (size 1.27 1.27)))) (pin "1"))
 (global_label "SPARE_MISO" (shape bidirectional) (at 101.6 163.83 270) (fields_autoplaced yes) (effects (font (size 1.27 1.27)) (justify right)) (property "Intersheetrefs" "${INTERSHEET_REFS}" (at 101.6 163.83 0) (hide yes) (effects (font (size 1.27 1.27)) (justify right))))
 (symbol (lib_id "Device:R") (at 114.3 160.02 0) (unit 1) (body_style 1) (exclude_from_sim no) (in_bom yes) (on_board yes) (in_pos_files yes) (dnp no) (property "Reference" "R58" (at 116.84 158.75 0) (show_name no) (do_not_autoplace no) (effects (font (size 1.27 1.27)) (justify left))) (property "Value" "10k" (at 116.84 161.29 0) (show_name no) (do_not_autoplace no) (effects (font (size 1.27 1.27)) (justify left))) (property "Footprint" "Resistor_SMD:R_0805_2012Metric" (at 114.3 160.02 0) (hide yes) (show_name no) (do_not_autoplace no) (effects (font (size 1.27 1.27)))) (property "Datasheet" "" (at 114.3 160.02 0) (hide yes) (show_name no) (do_not_autoplace no) (effects (font (size 1.27 1.27)))) (property "Description" "" (at 114.3 160.02 0) (hide yes) (show_name no) (do_not_autoplace no) (effects (font (size 1.27 1.27)))) (property "MPN" "RC0805FR-0710KL" (at 114.3 160.02 0) (hide yes) (show_name no) (do_not_autoplace no) (effects (font (size 1.27 1.27)))) (property "Manufacturer" "Yageo" (at 114.3 160.02 0) (hide yes) (show_name no) (do_not_autoplace no) (effects (font (size 1.27 1.27)))) (property "Note" "IMU CS pullup: deselects the IMU while PA4 is hi-Z" (at 114.3 160.02 0) (hide yes) (show_name no) (do_not_autoplace no) (effects (font (size 1.27 1.27)))) (pin "1") (pin "2"))
 (global_label "SENS_3V3" (shape bidirectional) (at 114.3 156.21 90) (fields_autoplaced yes) (effects (font (size 1.27 1.27)) (justify left)) (property "Intersheetrefs" "${INTERSHEET_REFS}" (at 114.3 156.21 0) (hide yes) (effects (font (size 1.27 1.27)) (justify left))))
 (label "IMU_CS_H" (at 114.3 163.83 270) (effects (font (size 1.27 1.27)) (justify right bottom))))
